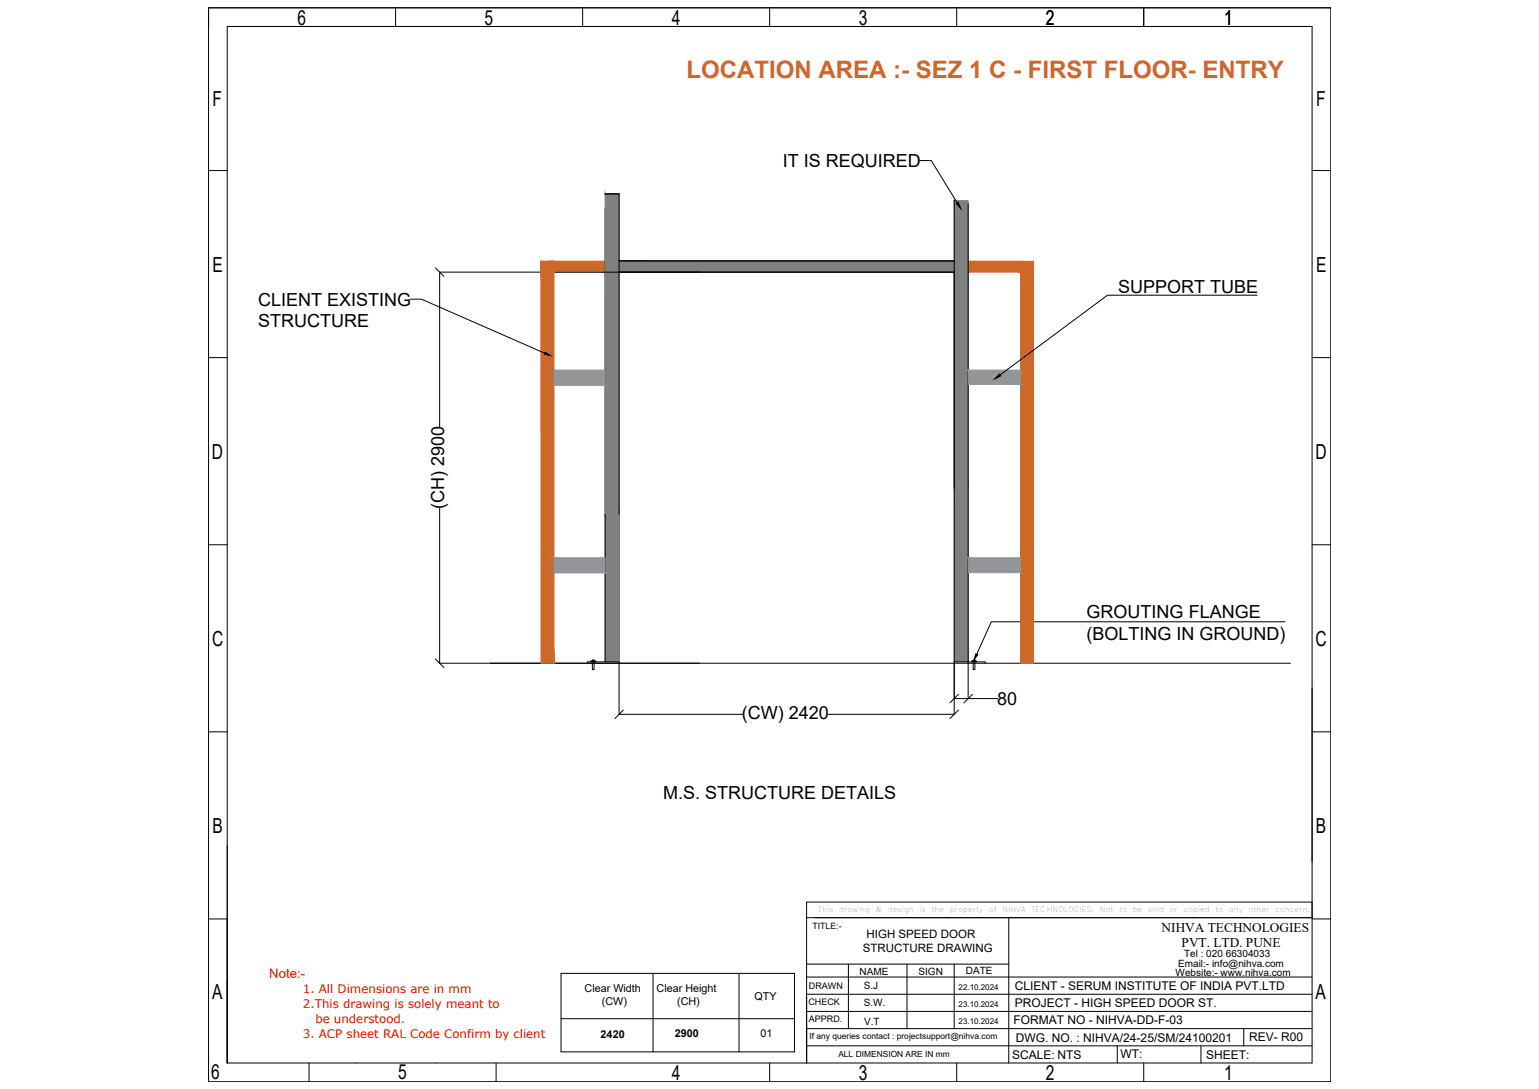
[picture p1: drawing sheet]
<svg xmlns="http://www.w3.org/2000/svg" width="1189mm" height="841mm" viewBox="0 0 1189 841" stroke-linecap="round" stroke-linejoin="round" font-family="sans-serif">
<!-- layer: 0 -->
<g fill="#cd6928" stroke="#cd6928" stroke-width=".77">
<path d="M426 202h2z"/>
<path d="M748 202l40 8v-8zM748 202l40 8h-40z"/>
<path d="M467 202l281 8v-8zM467 202l281 8h-281z"/>
<path d="M418 202l49 8v-8zM418 202l49 8h-49z"/>
<path d="M426 202h2zM418 202h10z"/>
<path d="M788 202l10 310v-310zM788 202l10 310h-10z"/>
<path d="M418 202l10 310v-310zM418 202l10 310h-10z"/>
</g>
<g fill="none" stroke="#000" stroke-width=".77">
<path d="M161 6h867v829h-867zM306 6v14M450 6v14M595 6v14M739 6v14M884 6v14M1028 6h-867v14M176 20h838v801h-838zM176 20h838M161 132h15M711 124h8l20 33M1014 132h14"/>
<path d="M467 150h11v402h96M737 155v397h-97M748 157v383h-11v-29h24v1M467 161v350M336 207l7 7M478 202h259M737 210h-397v120M317 231h8l96 42M971 228h-115l-84 62M161 276h15M1014 276h14M748 286v11"/>
<path d="M340 393v119h657M161 421h15M748 431v11M1014 421h14M993 480h-227l-12 25M336 509l7 7M457 510h2h-1h1v7h-1v-7zM457 510h-1v1h3M458 511h20v1M459 511h-5v1M459 510h1v1h-1M751 510h2h-1h1v7h-1v-7z"/>
<path d="M751 510h-1v1h4v-1h-1M740 536l-6 7M748 540h23M751 536l-6 7M1014 531v135M482 548l-7 7M740 548l-6 7M161 565h15M1014 565h14M176 653v168M623 697h391v12h-391zM161 710h15"/>
<path d="M623 709v112M630 709h384M779 709v112M1014 710h14M433 752h181v60h-181zM504 752v60M571 752v60M623 755h391M623 745h156M655 745v49M701 745v49M737 745v49"/>
<path d="M176 760h.1M623 768h391M433 787h181M623 794h391M623 781h391M961 794v14M623 808h391M863 808v13M928 808v13M161 821h.1M239 821v14M275 821h.1"/>
<path d="M337 821h.1M383 821v14M595 821v14M739 821v14M884 821v14"/>
</g>
<g fill="#808080" stroke="#808080" stroke-width=".77">
<path d="M467 150l11 52v-52zM467 150l11 52h-11z"/>
<path d="M737 155l11 51v-51zM737 155l11 51h-11z"/>
<path d="M478 202l259 4v-4zM478 202l259 4h-259z"/>
<path d="M737 206l11 4v-4zM737 206l11 4h-11z"/>
<path d="M478 206l259 4v-4zM478 206l259 4h-259z"/>
<path d="M467 202l11 8v-8zM467 202l11 8h-11z"/>
<path d="M737 210l11 167v-167zM737 210l11 167h-11z"/>
<path d="M467 210l11 187v-187zM467 210l11 187h-11z"/>
<path d="M737 377l11 134v-134zM737 377l11 134h-11z"/>
<path d="M467 397l11 114v-114zM467 397l11 114h-11z"/>
</g>
<path d="M739 157l1-1 2 5zM421 272l4 3-5-2zM772 289l1 1-4 3zM754 505l1 1-3 4z" fill="#000" stroke="#000" stroke-width=".77"/>
<g fill="#939598" stroke="#939598" stroke-width=".77">
<path d="M748 286l40 11v-11zM748 286l40 11h-40z"/>
<path d="M428 286l39 12v-12zM428 286l39 12h-39z"/>
<path d="M748 431l40 11v-11zM748 431l40 11h-40z"/>
<path d="M428 431l39 11v-11zM428 431l39 11h-39z"/>
</g>
<text font-size="18.5" fill="#cd6928" x="530" y="60">LOCATION AREA :- SEZ 1 C - FIRST FLOOR- ENTRY</text>
<g font-size="16">
<text x="230" y="19">6</text>
<text x="374" y="19">5</text>
<text x="519" y="19">4</text>
<text x="663" y="19">3</text>
<text x="808" y="19">2</text>
<text x="946" y="19">1</text>
<text x="164" y="82">F</text>
<text x="1017" y="82">F</text>
<text x="164" y="210">E</text>
<text x="1017" y="210">E</text>
<text x="164" y="354">D</text>
<text x="1016" y="354">D</text>
<text x="164" y="499">C</text>
<text x="1016" y="499">C</text>
<text x="164" y="643">B</text>
<text x="1017" y="643">B</text>
<text x="164" y="771">A</text>
<text x="1016" y="771">A</text>
<text x="163" y="834">6</text>
<text x="307" y="834">5</text>
<text x="519" y="834">4</text>
<text x="663" y="834">3</text>
<text x="808" y="834">2</text>
<text x="946" y="834">1</text>
</g>
<g font-size="13.9">
<text x="605" y="129">IT IS REQUIRED</text>
<text x="864" y="226">SUPPORT TUBE</text>
<text x="199" y="236">CLIENT EXISTING</text>
<text x="199" y="253">STRUCTURE</text>
<text x="343" y="393" transform="rotate(-90 343 393)">(CH) 2900</text>
<text x="839" y="477">GROUTING FLANGE</text>
<text x="839" y="494">(BOLTING IN GROUND)</text>
<text x="770" y="544">80</text>
<text x="573" y="555">(CW) 2420</text>
<text x="512" y="617">M.S. STRUCTURE DETAILS</text>
</g>
<g font-size="10.3">
<text x="897" y="720">NIHVA TECHNOLOGIES</text>
<text x="913" y="731">PVT. LTD. PUNE</text>
</g>
<text font-size="10.2" fill="#f00" x="208" y="755">Note:-</text>
<g font-size="9.3">
<text x="784" y="765">CLIENT - SERUM INSTITUTE OF INDIA PVT.LTD</text>
<text x="784" y="778">PROJECT - HIGH SPEED DOOR ST.</text>
<text x="783" y="791">FORMAT NO - NIHVA-DD-F-03</text>
<text x="785" y="805">DWG. NO. : NIHVA/24-25/SM/24100201</text>
<text x="965" y="804">REV- R00</text>
<text x="782" y="818">SCALE: NTS</text>
<text x="866" y="817">WT:</text>
<text x="932" y="818">SHEET:</text>
</g>
<g font-size="9.1" fill="#f00">
<text x="234" y="767">1. All Dimensions are in mm</text>
<text x="234" y="778">2.This drawing is solely meant to</text>
<text x="244" y="790">be understood.</text>
<text x="234" y="802">3. ACP sheet RAL Code Confirm by client</text>
</g>
<g font-size="8.9">
<text x="669" y="724">HIGH SPEED DOOR</text>
<text x="667" y="735">STRUCTURE DRAWING</text>
</g>
<g font-size="8.3">
<text x="452" y="766">Clear Width</text>
<text x="507" y="766">Clear Height</text>
<text x="583" y="772">QTY</text>
<text x="465" y="776">(CW)</text>
<text x="523" y="776">(CH)</text>
<text x="464" y="801">2420</text>
<text x="521" y="801">2900</text>
<text x="587" y="801">01</text>
</g>
<g font-size="7.7">
<text x="915" y="739">Tel : 020 66304033</text>
<text x="910" y="747">Email:- info@nihva.com</text>
<text x="664" y="753">NAME</text>
<text x="710" y="753">SIGN</text>
<text x="746" y="753">DATE</text>
<text x="908" y="754">Website:- www.nihva.com</text>
<text x="667" y="764">S.J</text>
<text x="667" y="777">S.W.</text>
<text x="667" y="791">V.T</text>
</g>
<g font-size="7">
<text x="625" y="764">DRAWN</text>
<text x="624" y="776">CHECK</text>
<text x="625" y="789">APPRD.</text>
</g>
<text font-size="6.8" x="628" y="717">TITLE:-</text>
<g font-size="6.5">
<text x="625" y="802">If any queries contact : projectsupport@nihva.com</text>
<text x="648" y="817">ALL DIMENSION ARE IN mm</text>
</g>
<g font-size="6.2">
<text x="740" y="764">22.10.2024</text>
<text x="740" y="778">23.10.2024</text>
<text x="740" y="791">23.10.2024</text>
</g>
<g font-size="5.6">
<text x="632" y="704">This</text>
<text x="648" y="704">drawing</text>
<text x="676" y="704">&amp;</text>
<text x="686" y="704">design</text>
<text x="710" y="704">is</text>
<text x="720" y="704">the</text>
<text x="734" y="704">property</text>
<text x="764" y="704">of</text>
<text x="774" y="704">NIHVA</text>
<text x="797" y="704">TECHNOLOGIES.</text>
<text x="850" y="704">Not</text>
<text x="865" y="704">to</text>
<text x="875" y="704">be</text>
<text x="887" y="704">sold</text>
<text x="904" y="704">or</text>
<text x="914" y="704">copied</text>
<text x="939" y="704">to</text>
<text x="949" y="704">any</text>
<text x="964" y="704">other</text>
<text x="985" y="704">concern.</text>
</g>
</svg>
